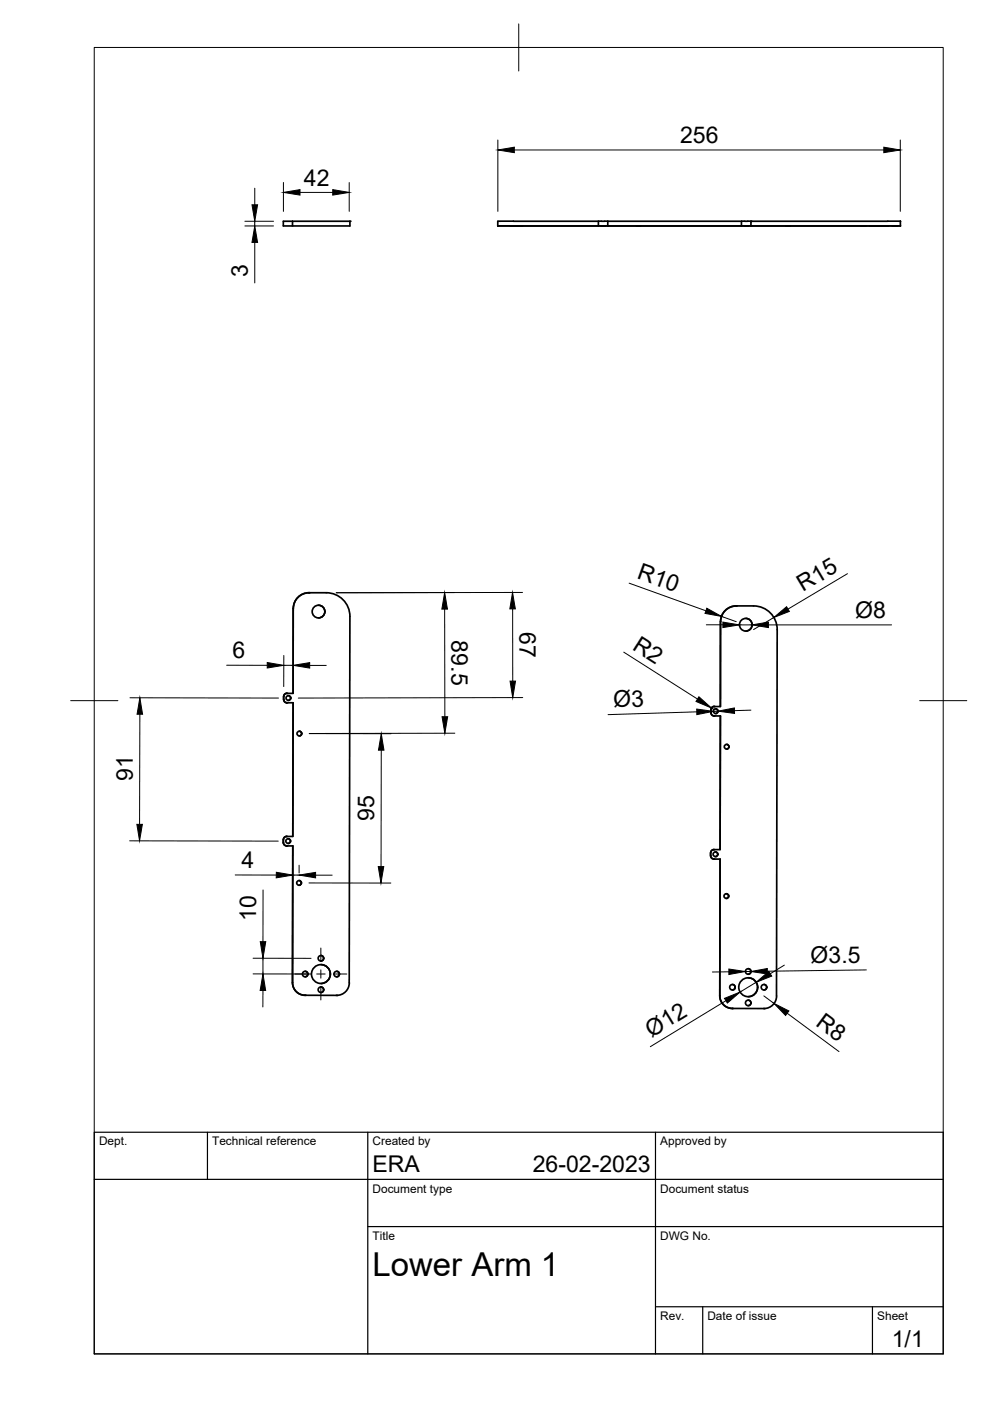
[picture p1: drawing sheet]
<svg xmlns="http://www.w3.org/2000/svg" width="210mm" height="297mm" viewBox="0 0 210 297" stroke-linecap="round" stroke-linejoin="round" font-family="sans-serif">
<!-- layer: Visible -->
<g fill="none" stroke="#000" stroke-width=".36">
<path d="M60.1 46.9h14.1v1h-14.1zM62 46.9v1M105.6 47.9h82.6h-29M108.2 47.9h2.7zM108.9 47.9h18M108.9 47.9h-3.3M126.9 46.9h-21.3l-.1 1M126.9 46.9v1M127.4 47.9h1zM127.5 47.9h-.6M128.2 47.9h.7M128.9 46.9h-2"/>
<path d="M134.9 47.9h1zM157.2 46.9h-28.3v1h28.3M157.2 46.9v1M157.7 47.9h1zM157.9 47.9h-.7M158.5 47.9h.7M159.2 46.9h-2M166.6 47.9h1zM182.5 47.9h1.1zM184.4 47.9h4zM185.8 47.9h1.2zM188.2 47.9h2.7"/>
<path d="M189.1 47.9h1.2zM190.9 47.9h.1M190.9 46.9h.1M190.9 46.9h-31.7v1M190.9 46.9v1M190.9 47.9h-2.6M62.2 129l-.1 18h-1.3a.67 .67 0 0 0-.6 .7M62.2 129l-.1 18M62.2 129a3.3 3.3 0 0 1 3.3-3.3h3.7a5 5 0 0 1 5 5l-.2 77.7a2.64 2.64 0 0 1-2.6 2.6M67.5 128.3a1.34 1.34 0 0 1 1.4 1.4 1.34 1.34 0 0 1-1.4 1.3M152.8 131.8l-.1 18h-1.3M152.8 131.8l-.1 18"/>
<path d="M152.8 131.8a3.3 3.3 0 0 1 3.3-3.3h3.7a5 5 0 0 1 5 5l-.2 77.7a2.64 2.64 0 0 1-2.6 2.6M158.1 131.1a1.34 1.34 0 0 1 1.4 1.4 1.34 1.34 0 0 1-1.4 1.3M60.1 147.7v.6M60.2 148.3a.67 .67 0 0 0 .6 .7h1.3M61.1 147.5a.5 .5 0 0 1 .5 .5 .5 .5 0 0 1-.5 .5M62.1 149v28.3h-1.3a.67 .67 0 0 0-.7 .7M62.1 149v28.3M63.5 155a.5 .5 0 0 1 .5 .5 .5 .5 0 0 1-.5 .5M150.7 150.5v.6a.67 .67 0 0 0 .7 .7M151.4 151.8h1.3M151.4 149.8a.67 .67 0 0 0-.7 .6M151.7 150.3a.5 .5 0 0 1 .5 .5 .5 .5 0 0 1-.5 .5"/>
<path d="M152.7 151.8v28.3h-1.3a.67 .67 0 0 0-.7 .7M152.7 151.8v28.3M154.1 157.8a.5 .5 0 0 1 .5 .5 .5 .5 0 0 1-.5 .5M60.1 178v.7M60.1 178.7a.67 .67 0 0 0 .7 .6M60.7 179.4h1.4l-.1 29M61.1 177.8a.5 .5 0 0 1 .5 .5 .5 .5 0 0 1-.5 .5M63.4 186.7a.5 .5 0 0 1 .5 .5 .5 .5 0 0 1-.5 .5M150.7 180.8v.7M150.7 181.5a.71 .71 0 0 0 .6 .6h1.4l-.1 29a2.68 2.68 0 0 0 2.7 2.7M151.7 180.6a.5 .5 0 0 1 .5 .5 .5 .5 0 0 1-.5 .5M154 189.5a.5 .5 0 0 1 .5 .5 .5 .5 0 0 1-.5 .5"/>
<path d="M62 208.3a2.68 2.68 0 0 0 2.7 2.7h6.7M64.7 205.9a.58 .58 0 0 1 .6 .6 .58 .58 0 0 1-.6 .6M68 202.6a.58 .58 0 0 1 .6 .6 .58 .58 0 0 1-.6 .6M68 209.3a.58 .58 0 0 1 .6 .5 .58 .58 0 0 1-.6 .6M68 204.5a2 2 0 0 1 2 2 2 2 0 0 1-2 2M71.4 205.9a.58 .58 0 0 1 .6 .6 .58 .58 0 0 1-.6 .6M155.3 213.8h6.6M155.3 208.7a.58 .58 0 0 1 .6 .6 .58 .58 0 0 1-.6 .6M158.6 205.4a.58 .58 0 0 1 .6 .6 .58 .58 0 0 1-.6 .6M158.6 212.1a.58 .58 0 0 1 .6 .5 .58 .58 0 0 1-.6 .6M158.6 207.3a2 2 0 0 1 2 2 2 2 0 0 1-2 2M162 208.7a.58 .58 0 0 1 .6 .6 .58 .58 0 0 1-.6 .6"/>
<circle cx="67.5" cy="129.7" r="1.34"/>
<circle cx="158.1" cy="132.5" r="1.34"/>
<circle cx="61.1" cy="148" r=".5"/>
<circle cx="63.5" cy="155.5" r=".5"/>
<circle cx="151.7" cy="150.8" r=".5"/>
<circle cx="154.1" cy="158.3" r=".5"/>
<circle cx="61.1" cy="178.3" r=".5"/>
<circle cx="63.4" cy="187.2" r=".5"/>
<circle cx="151.7" cy="181.1" r=".5"/>
<circle cx="154" cy="190" r=".5"/>
<circle cx="64.7" cy="206.5" r=".58"/>
<circle cx="68" cy="206.5" r="2"/>
<circle cx="68" cy="203.2" r=".58"/>
<circle cx="68" cy="209.8" r=".58"/>
<circle cx="71.4" cy="206.5" r=".58"/>
<circle cx="155.3" cy="209.3" r=".58"/>
<circle cx="158.6" cy="209.3" r="2"/>
<circle cx="158.6" cy="212.6" r=".58"/>
<circle cx="158.6" cy="206" r=".58"/>
<circle cx="162" cy="209.3" r=".58"/>
</g>
<g fill="#000">
<circle cx="74.2" cy="46.9" r=".18"/>
<circle cx="105.5" cy="47.9" r=".18"/>
<circle cx="159.2" cy="46.9" r=".18"/>
<circle cx="65.5" cy="125.7" r=".18"/>
<circle cx="156.1" cy="128.5" r=".18"/>
<circle cx="60.8" cy="149" r=".18"/>
<circle cx="60.8" cy="147" r=".18"/>
<circle cx="151.4" cy="151.8" r=".18"/>
<circle cx="151.4" cy="149.8" r=".18"/>
<circle cx="60.7" cy="177.3" r=".18"/>
<circle cx="60.7" cy="179.4" r=".18"/>
<circle cx="151.3" cy="182.1" r=".18"/>
<circle cx="151.3" cy="180.1" r=".18"/>
<circle cx="64.7" cy="211" r=".18"/>
<circle cx="71.4" cy="211" r=".18"/>
<circle cx="155.3" cy="213.8" r=".18"/>
<circle cx="162" cy="213.8" r=".18"/>
</g>
<!-- layer: BORDER -->
<path d="M20 10.1h180v276.9h-180zM110 5.1v10M15 148.6h10M195 148.6h10" fill="none" stroke="#000" stroke-width=".21"/>
<!-- layer: TITLEBLOCK -->
<path d="M20 240.1h180v46.9h-180zM20 250h180M44 240.1v9.9M78 240.1v46.9M139 240.1v46.9M78 260.1h122M139 277.1h61M149 277.1v9.9M185 277.1v9.9" fill="none" stroke="#000" stroke-width=".25"/>
<!-- layer: FD_Dimensions -->
<g fill="none" stroke="#000" stroke-width=".21">
<path d="M54 39.9v3.5M60.1 38.7v6.1M74 38.7v6.1M105.6 29.7v15.1M109.1 31.8h78.3M190.9 29.7v15.1M51.9 46.9h6.1M51.9 47.9h6.1M54 46.9v1M54 51.4v8.6M63.6 40.8h6.9M60.2 139v6.6"/>
<path d="M94.3 129.1v22.9M108.7 129.1v15.3M110.8 125.6l-39.5 .1 25.1-.1M132.2 138.3l15.7 9.9M133.4 123.6l16.3 5.9M149.8 132.5h3.5M153 130.7l3.1 1.1M156.8 132.5h2.6M162.9 132.5h26.1M164.1 130.9l-4.3 2.6M179.7 121.6l-12.6 7.5M27.6 147.9l31.5 .1"/>
<path d="M29.7 151.4l-.1 23.4M48 141l8.7 .1M60.2 141.1h2M65.7 141.1h3.5M80.8 159.1v24.6M96.4 155.5h-30.8l17.3 .1M110.8 147.9l-47.6 .1M147.7 150.9l-18.8 .6M150.8 150.1l.6 .4M152.2 150.8h-1M159.2 150.6l-3.5 .1M27.5 178.3h31.5"/>
<path d="M49.9 185.5h8.7M55.8 188.7v11M62.1 185.5h1.3M63.4 183.4v1.7M65.5 187.2h17.4M66.9 185.6h3.5M53.7 206.5h12.2M53.7 203.2h12.3M55.8 210l-.1 3.5M55.8 203.2v3.3M153.9 212.2l-16 9.7M154.5 206l-3.5 .1"/>
<path d="M158 206h1.2M160.3 208.3l-3.4 2M161.9 211.1l2.2 1.6M166.3 204.6l-3 1.8M166.9 214.8l11 8.2M183.7 205.6l-21 .3"/>
</g>
<g fill="#000" stroke="#000" stroke-width=".21">
<path d="M105.6 31.8l3.5-.6v1.2zM187.4 31.2l3.5 .6-3.5 .6zM53.4 43.4h1.2l-.6 3.5zM54 47.9l.6 3.5h-1.2zM60.1 40.8l3.5-.6v1.2zM70.5 40.2l3.5 .6-3.5 .6zM94.3 125.6l.6 3.5h-1.2zM108.7 125.6l.6 3.5h-1.2zM149.9 129l3.1 1.7-3.5-.6zM153.3 131.9l3.5 .6-3.5 .6zM159.4 132.5l3.5-.6v1.2zM164.1 130.9l2.7-2.3 .6 1z"/>
<path d="M29.7 147.9l.5 3.5h-1.1zM56.7 140.5l3.5 .6-3.5 .5zM62.2 141.1l3.5-.6v1.2zM80.8 155.6l.6 3.5h-1.2zM93.7 152h1.2l-.6 3.5zM108.1 144.4h1.2l-.6 3.5zM147.7 150.3l3.5 .5-3.5 .7zM148.2 147.7l2.6 2.4-3.2-1.4zM152.2 150.8l3.5-.7v1.2zM29 174.8h1.2l-.6 3.5zM55.2 199.7h1.1l-.5 3.5zM58.6 184.9l3.5 .6-3.5 .6z"/>
<path d="M63.4 185.5l3.5-.5v1.1zM80.2 183.7h1.2l-.6 3.5zM55.8 206.5l.5 3.5h-1.1zM153.6 211.7l3.3-1.4-2.7 2.4zM154.5 205.5l3.5 .5-3.5 .6zM159.2 206l3.5-.7v1.2zM160.3 208.3l2.7-2.3 .6 1zM164.1 212.7l3.2 1.6-.7 1z"/>
</g>
<!-- layer: Smart Centers -->
<path d="M62.5 206.5h2.9M67.1 206.5h1.8M68 201v2.8M68 205.6v1.8M68 209.2v2.8M70.7 206.5h2.8" fill="none" stroke="#000" stroke-width=".21"/>
<text font-size="7" x="79" y="270.6">Lower Arm 1</text>
<g font-size="4.9">
<text x="144.2" y="30.3">256</text>
<text x="64.5" y="39.4">42</text>
<text x="52.6" y="58.8" transform="rotate(-90 52.6 58.8)">3</text>
<text x="134.9" y="122.6" transform="rotate(20 134.9 122.6)">R10</text>
<text x="170.2" y="125.6" transform="rotate(-31 170.2 125.6)">R15</text>
<text x="181.3" y="130.9">Ø8</text>
<text x="95.8" y="135.8" transform="rotate(90 95.8 135.8)">89.5</text>
<text x="110.2" y="134.1" transform="rotate(90 110.2 134.1)">67</text>
<text x="133.9" y="137.6" transform="rotate(33 133.9 137.6)">R2</text>
<text x="49.3" y="139.6">6</text>
<text x="130.1" y="149.9" transform="rotate(-2 130.1 149.9)">Ø3</text>
<text x="28.2" y="165.5" transform="rotate(-90 28.2 165.5)">91</text>
<text x="79.3" y="174.1" transform="rotate(-90 79.3 174.1)">95</text>
<text x="51.2" y="184.1">4</text>
<text x="54.3" y="195.3" transform="rotate(-90 54.3 195.3)">10</text>
<text x="171.9" y="204.2" transform="rotate(-1 171.9 204.2)">Ø3.5</text>
<text x="138.1" y="220" transform="rotate(-31 138.1 220)">Ø12</text>
<text x="172.8" y="217.3" transform="rotate(36 172.8 217.3)">R8</text>
<text x="79" y="248.5">ERA</text>
<text x="113" y="248.5">26-02-2023</text>
<text x="189.1" y="285.7">1/1</text>
</g>
<g font-size="2.5">
<text x="21" y="242.9">Dept.</text>
<text x="45" y="242.9">Technical reference</text>
<text x="79" y="242.9">Created by</text>
<text x="140" y="242.9">Approved by</text>
<text x="79" y="252.8">Document type</text>
<text x="140" y="252.8">Document status</text>
<text x="79" y="262.9">Title</text>
<text x="140" y="262.9">DWG No.</text>
<text x="140" y="279.9">Rev.</text>
<text x="150" y="279.9">Date of issue</text>
<text x="186" y="279.9">Sheet</text>
</g>
</svg>
